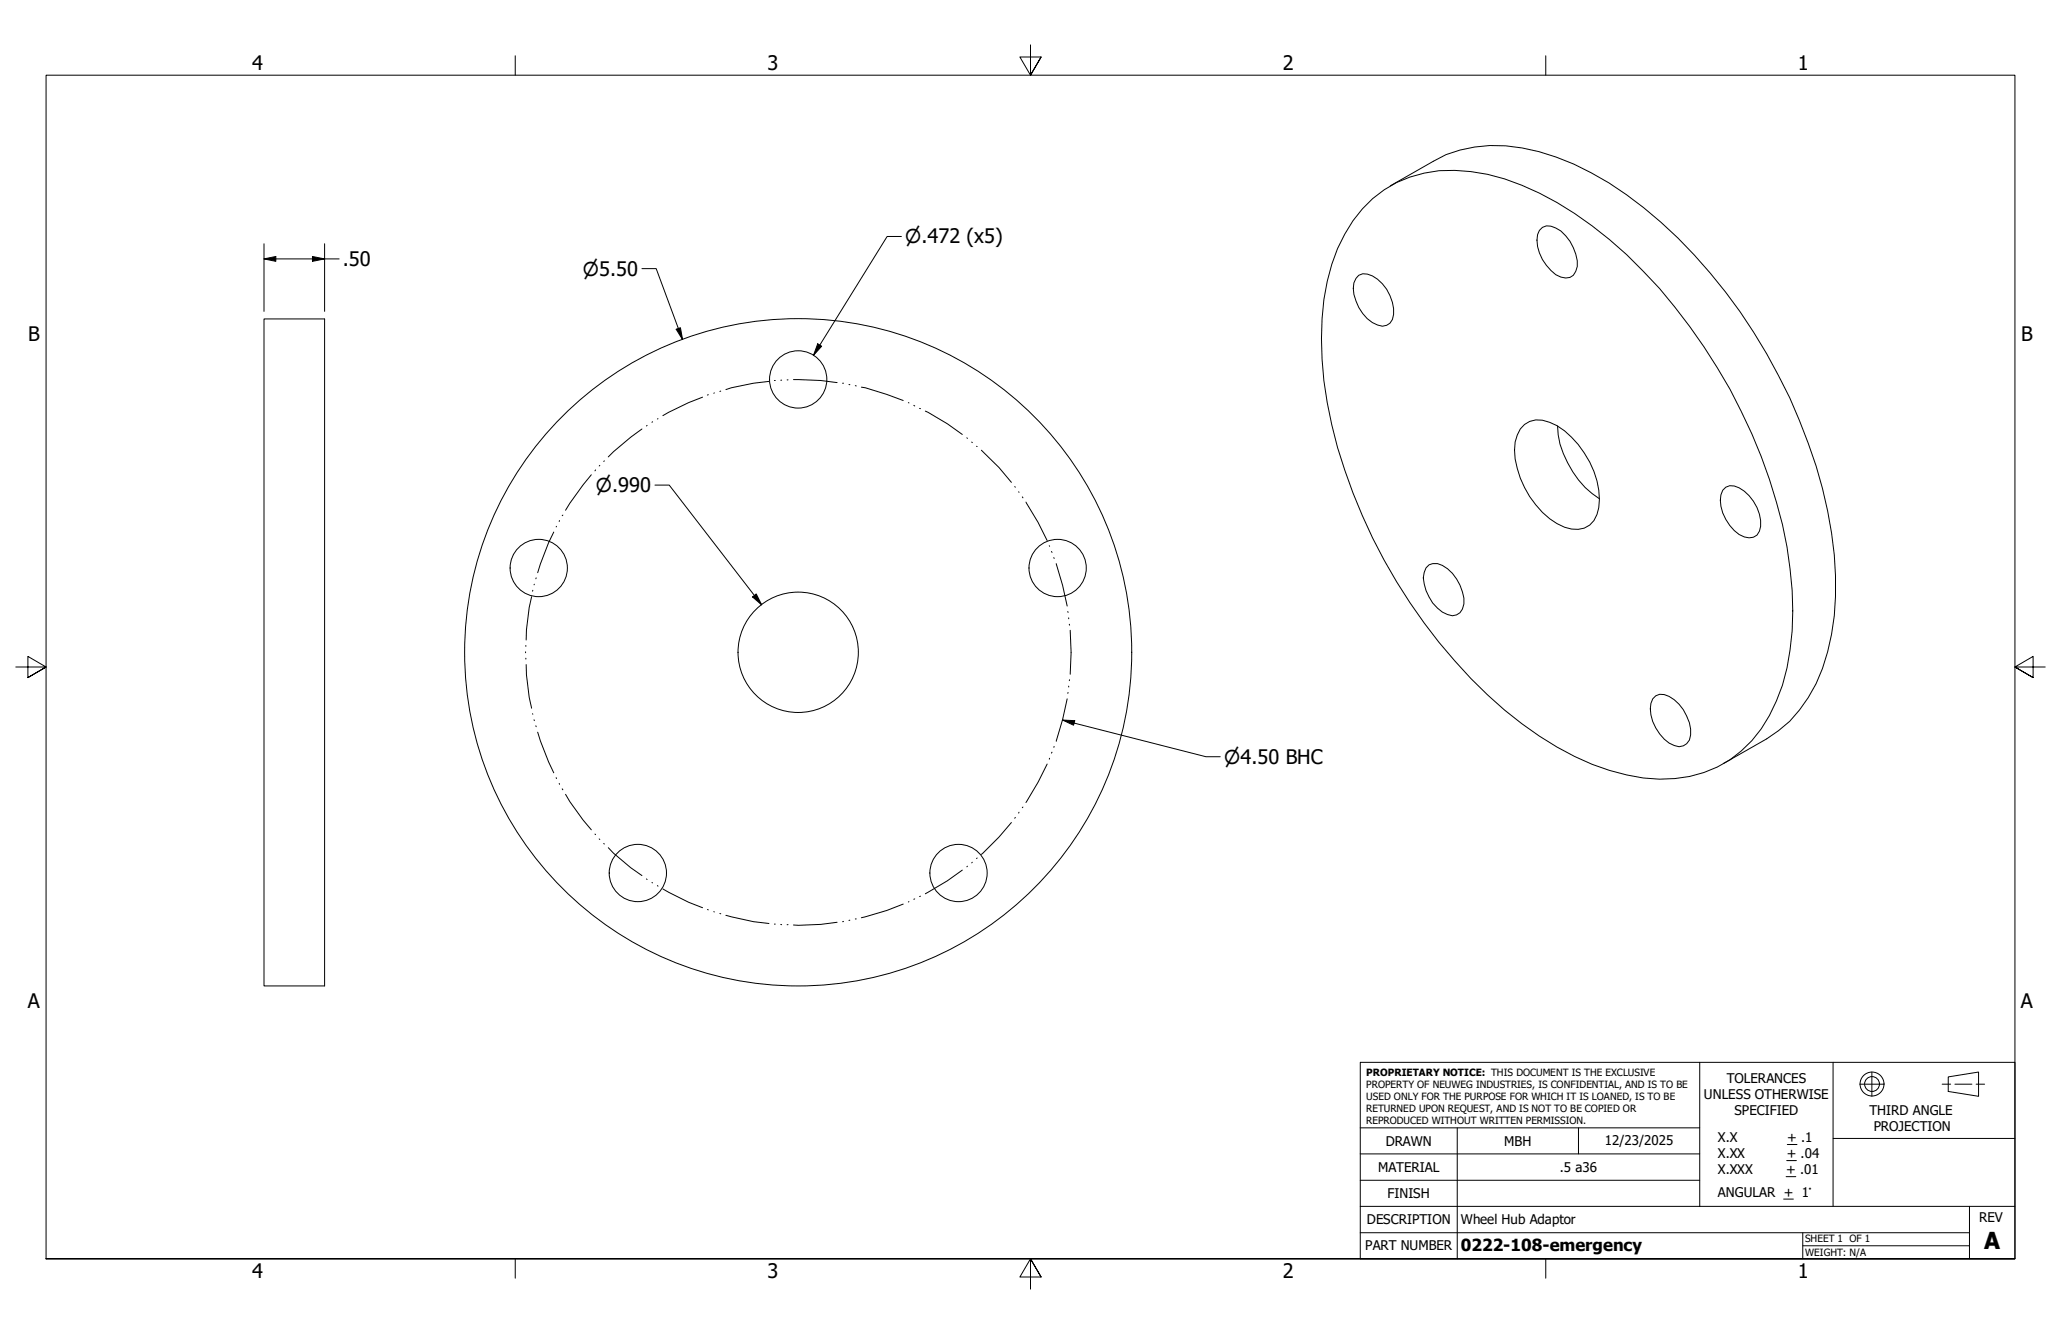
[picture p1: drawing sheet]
<svg xmlns="http://www.w3.org/2000/svg" width="432mm" height="279mm" viewBox="0 0 432 279" stroke-linecap="round" stroke-linejoin="round" font-family="sans-serif">
<!-- layer: Visible (ANSI) -->
<g fill="none" stroke="#000" stroke-width=".21">
<path d="M291.3 38.9l9-5.1a25.8 25.8 0 0 1 15.2-3.3 49.2 49.2 0 0 1 21.6 7.8 103.7 103.7 0 0 1 33 35.8 111.3 111.3 0 0 1 13.6 37.5 59.6 59.6 0 0 1-1.9 28.4 28 28 0 0 1-11.7 14.7l-9 5.2M284.7 57.7a3.5 3.5 0 0 1 3.9 .8 9.2 9.2 0 0 1 3.4 7.3 2.35 2.35 0 0 1-3.4 2.3 8.7 8.7 0 0 1-4.9-8.9l.4-.9zM285.4 43.8a25.1 25.1 0 0 1 22.8-7.9 51.6 51.6 0 0 1 21.7 8.8 102.4 102.4 0 0 1 29.9 32.3 111.4 111.4 0 0 1 14.6 37.6 64.2 64.2 0 0 1-1 28.9 31 31 0 0 1-8.6 13.8 25.4 25.4 0 0 1-20.6 5.6 51.6 51.6 0 0 1-21.7-8.7 102.4 102.4 0 0 1-29.9-32.3 111.1 111.1 0 0 1-15.2-42.1 59.7 59.7 0 0 1 1.6-24.4 32.8 32.8 0 0 1 6.4-11.6zM322.5 48.3a2.42 2.42 0 0 1 3.4-.5 9 9 0 0 1 4.6 8 2.42 2.42 0 0 1-3.5 2.2 8.7 8.7 0 0 1-4.5-5 5.6 5.6 0 0 1 0-4.7zM55.3 66.8h12.7v139.7h-12.7zM319.4 88.9a5 5 0 0 1 5.3-.4 18.1 18.1 0 0 1 9.2 10.2 14.1 14.1 0 0 1 .7 9.1 4.5 4.5 0 0 1-5.4 3 14.4 14.4 0 0 1-8.7-6.8 18 18 0 0 1-3.1-11.4l.5-1.5 .6-1.2zM326.3 89.2a19.8 19.8 0 0 0 5.8 12.9l3 2.4M299.4 118.3a3.4 3.4 0 0 1 3.9 .8 9.5 9.5 0 0 1 3.4 7.4 2.42 2.42 0 0 1-3.4 2.2 8.8 8.8 0 0 1-5.1-7.7l.2-1.1 .4-1zM360.9 102.7a2.42 2.42 0 0 1 3.5-.5 9 9 0 0 1 4.5 8 2.37 2.37 0 0 1-3.5 2.3 8.7 8.7 0 0 1-4.8-8.9zM346.3 146.4a2.42 2.42 0 0 1 3.4-.5 9 9 0 0 1 4.5 8 2.42 2.42 0 0 1-3.4 2.2 8.7 8.7 0 0 1-4.9-8.8z"/>
<circle cx="167.2" cy="79.5" r="6"/>
<circle cx="112.9" cy="119" r="6"/>
<circle cx="221.6" cy="119" r="6"/>
<circle cx="167.2" cy="136.6" r="69.9"/>
<circle cx="167.2" cy="136.6" r="12.6"/>
<circle cx="133.6" cy="182.8" r="6"/>
<circle cx="200.8" cy="182.8" r="6"/>
</g>
<!-- layer: Border (ANSI) -->
<path d="M107.9 11.7v4M215.9 9.4v6.3l-2.2-3.8h4.4l-2.2 3.8 2.2-3.8M323.8 11.7v4M3.3 139.7h6.4l-3.9-2.2v4.4l3.9-2.2-3.9 2.2M428.5 139.7h-6.4l3.9-2.2v4.4l-3.9-2.2 3.9 2.2M9.7 263.7v-248h412.4v248h-412.4h412.4M107.9 263.7v4M218.1 267.5l-2.2-3.8 2.2 3.8h-4.4l2.2-3.8v6.3M323.8 263.7v4" fill="none" stroke="#000" stroke-width=".21"/>
<!-- layer: Title (ANSI) -->
<g fill="none" stroke="#000" stroke-width=".21">
<path d="M285 222.5h137.1v41.2h-137.1zM285 236.2h71.1M305.3 236.2v27.5M330.7 236.2v5.5M356.1 222.5v30.2M374.5 239.7h2M384 222.5v15.9M389.6 227.1h5.1M392.2 224.5v5.1M406.9 227.1h1.8M408.2 225.6l6.3-1.1v5.1l-6.3-1zM409.6 227.1h3.5"/>
<path d="M414 227.1h1.8M422.1 238.4h-38.1v14.3M285 258.2h127.6M285 252.7h137.1M285 247.2h71.1M285 241.7h71.1M373.7 251.1h2M374.2 246.4h2M374.3 243.1h2.1M377.7 258.2v5.5M412.6 252.7v11M377.7 260.9h34.9"/>
<circle cx="392.2" cy="227" r="2.51"/>
<circle cx="392.2" cy="227" r="1.56"/>
</g>
<!-- layer: Sketch Geometry (ANSI) -->
<g fill="none" stroke="#000" stroke-width=".21">
<path d="M161.1 79.9l-3.2 .4-4.7 .9-1.1 .4M162.2 79.7h.2M163.6 79.6h.2M164.9 79.6h.2M166.2 79.5l5.8 .2 3.4 .4M123.9 99.4l-1.7 2.1-3.7 5.4M124.8 98.4l-.1 .2M125.7 97.5l-.2 .1M126.6 96.5l-.1 .1M134.5 89.9l-2.4 1.7-4.7 4.1M135.6 89.1l-.2 .1M136.7 88.3l-.1 .2"/>
<path d="M137.9 87.7l-.2 .1M147.2 83.2l-2.9 1.1-5.4 2.8M148.4 82.7h-.2M149.7 82.3l-.2 .1M151 81.9l-.2 .1M176.5 80.3h.2M177.9 80.5l.2 .1M179.2 80.8h.2M180.5 81.1l5.3 1.5 3.4 1.3M190.3 84.3l.1 .1M191.5 84.9l.1 .1M192.7 85.5l.1 .1"/>
<path d="M193.9 86.1l4.6 2.7 3.1 2.2M202.6 91.7l.1 .1M203.6 92.6l.1 .1M204.6 93.5h.1M205.6 94.3l3.7 3.6 2.6 3.1M116 111.4l-1.1 2.3-2.3 6.3M116.6 110.2l-.1 .2M117.2 109v.2M117.9 107.9l-.1 .1M212.6 101.9l.1 .1M213.4 103l.1 .1M214.2 104.1l.1 .2"/>
<path d="M214.9 105.2l2.6 4.2 1.9 3.8M219.8 114.3l.1 .1M220.3 115.5l.1 .2M220.8 116.8l.1 .2M221.3 118l1.3 4.6 1 4.3M110.1 136.5v.2M110.2 135.2v.2M110.2 137.9v.1M110.2 139.2l.1 2.2 .6 4.6 .5 2.3M111.4 125l-.5 2.3-.6 4.6-.1 2.1M111.6 123.6v.2M112 122.4l-.1 .1"/>
<path d="M112.3 121v.2M223.7 128.1l.1 .2M223.9 129.4v.2M224 130.7l.1 .2M224.2 132l.2 4.7-.2 4.5M111.6 149.5v.1M111.9 150.7l.1 .2M112.3 152v.2M112.6 153.4l2.3 6.2 1.1 2.3M219.9 158.8l-.1 .2M220.4 157.5l-.1 .2M220.9 156.3l-.1 .2"/>
<path d="M223.6 146.4l-1 4.3-1.3 4.6M223.8 145l-.1 .2M223.9 143.7v.2M224.1 142.4l-.1 .2M116.5 162.9l.1 .2M117.2 164.1v.2M117.8 165.2l.1 .2M118.5 166.4l.9 1.5 2.8 3.9 1.7 2M124.7 174.7l.1 .1M125.5 175.7l.2 .1M126.5 176.7l.1 .1M127.4 177.5l1.1 1.2 3.6 3 2.4 1.7"/>
<path d="M204.7 179.7l-.1 .1M211.9 172.3l-2.6 3-3.7 3.6M212.7 171.2l-.1 .2M213.5 170.1l-.1 .2M214.3 169l-.1 .2M219.4 160l-1.9 3.8-2.6 4.3M135.4 184.1l.2 .1M136.6 184.8l.1 .1M137.7 185.5l.2 .1M138.9 186.2l5.4 2.8 2.9 1.1M148.2 190.5l.2 .1M149.5 190.9l.2 .1"/>
<path d="M150.8 191.3l.2 .1M152.1 191.7l5.8 1.3 3.2 .4M162.2 193.5h.2M163.6 193.6l.2 .1M164.9 193.7h.2M175.4 193.2l-3.4 .4-5.8 .1M176.7 193h-.2M178.1 192.7l-.2 .1M179.2 192.5h.2M189.2 189.4l-3.4 1.3-5.3 1.5M190.4 188.8l-.1 .1M191.6 188.3h-.1"/>
<path d="M192.8 187.7l-.1 .1M201.6 182.2l-3.1 2.3-4.6 2.7M202.7 181.4l-.1 .1M203.7 180.6l-.1 .1"/>
</g>
<!-- layer: Dimension (ANSI) -->
<g fill="none" stroke="#000" stroke-width=".21">
<path d="M55.3 54.2l2.5-.5v1zM55.3 54.2h15.8M55.3 51.1v14.1M65.5 53.7l2.5 .5-2.5 .5zM68 51.1v14.1M134.5 56.3h3l5.5 14.8M188.8 49.5h-2.9l-15.5 24.9M141.7 69l.9-.4 .4 2.5zM171.3 72l.8 .5-1.7 1.9zM137.2 101.6h3l19.4 25.1M157.7 125l.7-.6 1.2 2.3zM222.6 150.8l2.6 .1-.3 1z"/>
<path d="M222.6 150.8l30.1 7.7h3"/>
</g>
<path d="M55.3 54.2l2.5-.5v1zM65.5 53.7l2.5 .5-2.5 .5zM141.7 69l.9-.4 .4 2.5zM171.3 72l.8 .5-1.7 1.9zM157.7 125l.7-.6 1.2 2.3zM222.6 150.8l2.6 .1-.3 1z" fill="#000"/>
<text font-size="4.9" x="415.7" y="261.6">A</text>
<g font-size="4.2">
<text x="52.8" y="14.7">4</text>
<text x="160.8" y="14.7">3</text>
<text x="268.7" y="14.7">2</text>
<text x="376.7" y="14.7">1</text>
<text x="71.8" y="55.8">.50</text>
<text x="5.9" y="71.4">B</text>
<text x="423.5" y="71.4">B</text>
<text x="5.8" y="211.1">A</text>
<text x="423.4" y="211.1">A</text>
<text x="52.8" y="267.7">4</text>
<text x="160.8" y="267.7">3</text>
<text x="268.7" y="267.7">2</text>
<text x="376.7" y="267.7">1</text>
</g>
<g font-size="3.9">
<text x="189.7" y="51">⌀.472 (x5)</text>
<text x="122.1" y="57.7">⌀5.50</text>
<text x="124.8" y="103.1">⌀.990</text>
<text x="256.5" y="160">⌀4.50 BHC</text>
</g>
<text font-size="3.5" x="306.1" y="262.1">0222-108-emergency</text>
<g font-size="2.8">
<text x="361.8" y="226.9">TOLERANCES</text>
<text x="357" y="230.3">UNLESS OTHERWISE</text>
<text x="363.4" y="233.6">SPECIFIED</text>
<text x="391.7" y="233.5">THIRD ANGLE</text>
<text x="290.3" y="240">DRAWN</text>
<text x="315.2" y="240">MBH</text>
<text x="336.2" y="239.8">12/23/2025</text>
<text x="359.9" y="239.3">X.X</text>
<text x="374.5" y="239.3">+ .1</text>
<text x="392.6" y="236.8">PROJECTION</text>
<text x="288.7" y="245.5">MATERIAL</text>
<text x="326.8" y="245.5">.5 a36</text>
<text x="359.9" y="242.6">X.XX</text>
<text x="359.9" y="245.9">X.XXX</text>
<text x="374.2" y="245.9">+ .01</text>
<text x="374.3" y="242.6">+ .04</text>
<text x="290.7" y="251">FINISH</text>
<text x="359.9" y="250.7">ANGULAR + 1°</text>
<text x="286.4" y="256.4">DESCRIPTION</text>
<text x="306.1" y="256.3">Wheel Hub Adaptor</text>
<text x="414.7" y="256">REV</text>
<text x="286" y="261.9">PART NUMBER</text>
</g>
<g font-size="2.1">
<text x="286.3" y="225.4">PROPRIETARY NOTICE: THIS DOCUMENT IS THE EXCLUSIVE</text>
<text x="286.3" y="227.8">PROPERTY OF NEUWEG INDUSTRIES, IS CONFIDENTIAL, AND IS TO BE</text>
<text x="286.3" y="230.4">USED ONLY FOR THE PURPOSE FOR WHICH IT IS LOANED, IS TO BE</text>
<text x="286.3" y="232.9">RETURNED UPON REQUEST, AND IS NOT TO BE COPIED OR</text>
<text x="286.3" y="235.4">REPRODUCED WITHOUT WRITTEN PERMISSION.</text>
<text x="378.2" y="260.2">SHEET 1 OF 1</text>
<text x="378.2" y="263">WEIGHT: N/A</text>
</g>
</svg>
